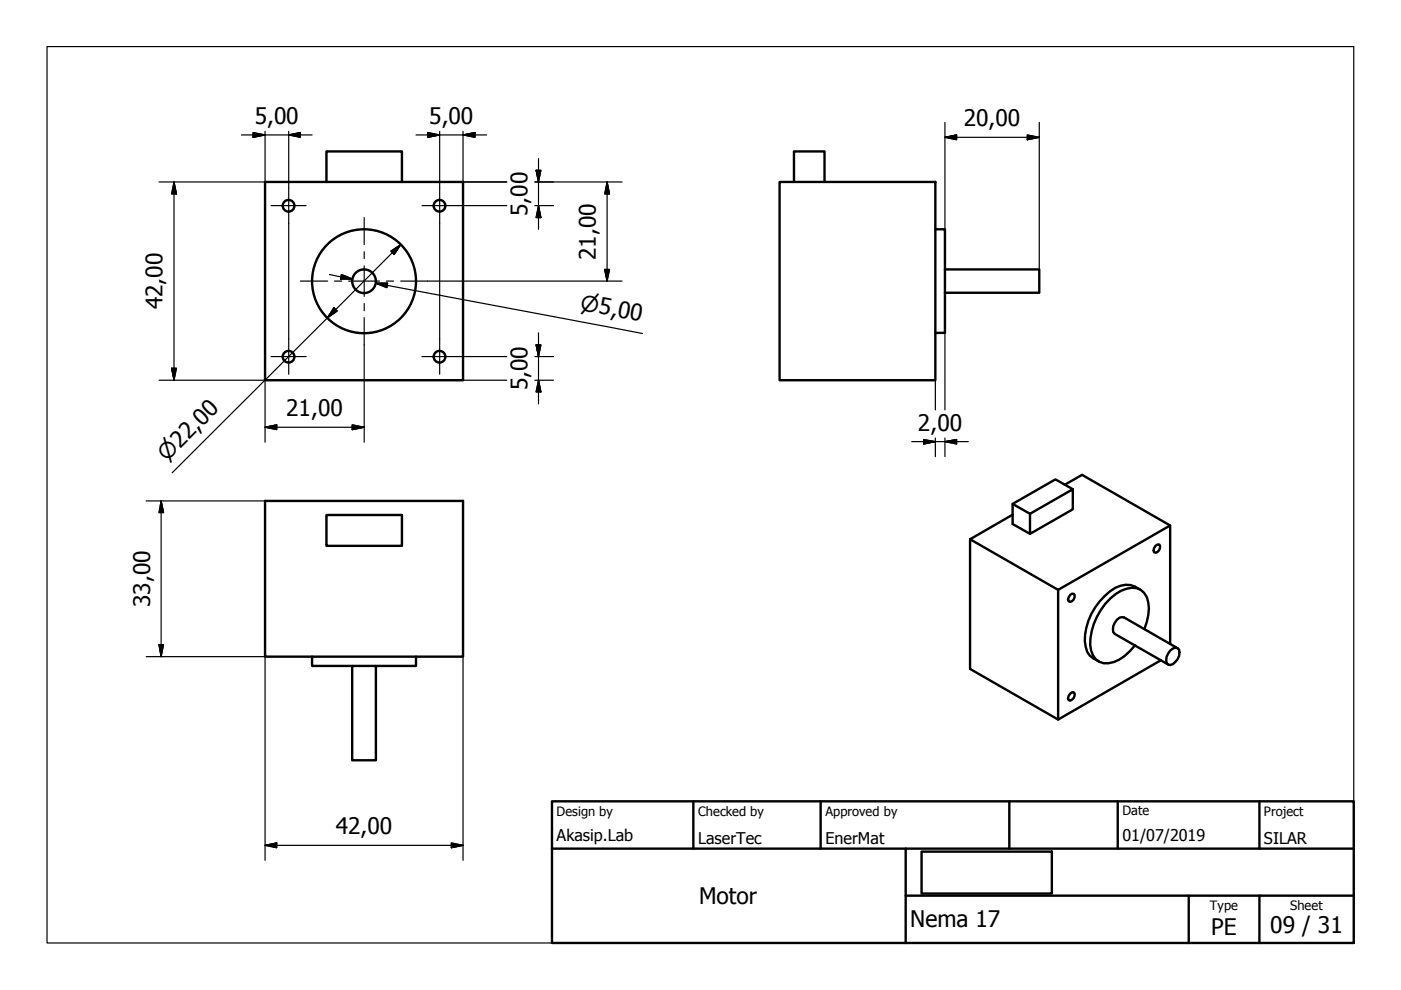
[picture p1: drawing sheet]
<svg xmlns="http://www.w3.org/2000/svg" width="297mm" height="210mm" viewBox="0 0 297 210" stroke-linecap="round" stroke-linejoin="round" font-family="sans-serif">
<!-- layer: Visible (ISO) -->
<g fill="none" stroke="#000" stroke-width=".51">
<path d="M56.2 38.6h42v42h-42zM69.2 38.6v-6.5h16v6.5M165.3 38.6h33v42h-33zM168.3 38.6v-6.5h6.5v6.5M198.3 48.6h2v22h-2M200.3 57.1h20v5h-20M56.2 106.2h42v33h-42zM69.2 109.2h16v6.5h-16zM205.7 114.3l18.6 10.8 23.8-13.7v25.1M214.7 109.1l-9 5.2v27.5l18.6 10.8 21.8-12.6M218.4 108.9l9.1-5.2v4.3l-9.1 5.2zM218.4 108.9l-3.7-2.1v4.3l3.7 2.1"/>
<path d="M225.7 102.8l3.7-2.1 18.7 10.7M227.5 103.7l-3.7-2.1-9.1 5.2M245 115.7l.7-.3a1.05 1.05 0 0 1 .1 1.2 1.05 1.05 0 0 1-1.1 .5v-.9zM66.2 139.2v2h22v-2M224.3 125.1v27.5M226.9 126.1l.4-.2h.3a1.02 1.02 0 0 1 .1 1.2 1.02 1.02 0 0 1-1.1 .4l-.2-.3zM241.7 125a4.9 4.9 0 0 0-6.4 .4 13.5 13.5 0 0 0-5.3 10.5 4.3 4.3 0 0 0 3 4.3M242.6 133.4a9.9 9.9 0 0 0 .5-6.8 3.2 3.2 0 0 0-4.2-1.8 11.6 11.6 0 0 0-7 7.5 9.2 9.2 0 0 0-.2 6.6 3.3 3.3 0 0 0 4.5 1.5 10.3 10.3 0 0 0 4.5-3.6M248.1 138l1.1-.7 .5 .1a1.84 1.84 0 0 1 0 2.3 1.7 1.7 0 0 1-2.1 1.2 1.84 1.84 0 0 1 0-2.3zM249.7 137.4l-11.4-6.5a2.35 2.35 0 0 0-2.3 3.1l.3 .4 11.3 6.5M74.7 141.2v20h5v-20M226.9 147.1l.4-.3h.3a1.16 1.16 0 0 1-.7 1.8l-.3-.2-.2-.3z"/>
<circle cx="61.2" cy="43.6" r="1.24"/>
<circle cx="77.2" cy="59.6" r="11"/>
<circle cx="77.2" cy="59.6" r="2.51"/>
<circle cx="93.2" cy="43.6" r="1.24"/>
<circle cx="61.2" cy="75.6" r="1.24"/>
<circle cx="93.2" cy="75.6" r="1.24"/>
</g>
<!-- layer: Sketch Geometry (ISO) -->
<path d="M10 9.9h277v190h-277z" fill="none" stroke="#000" stroke-width=".25"/>
<!-- layer: Title (ISO) -->
<path d="M117 169.9h170v30h-170zM117 179.9h170M147 169.9v10M174 169.9v10M192 179.9v20M214 169.9v10M237 169.9v10M267 169.9v10M192 189.9h95M195.4 180.6h27.6v8.9h-27.6zM252 189.9v10M267 189.9v10" fill="none" stroke="#000" stroke-width=".51"/>
<!-- layer: Center Mark (ISO) -->
<g fill="none" stroke="#000" stroke-width=".25">
<path d="M61.2 39.8v7.5M93.2 39.8v7.5M57.5 43.6h7.4M63.7 59.6h5.8M70.9 59.6h1.6M73.9 59.6h6.6M77.2 46.1v5.8M77.2 53.4v1.4M77.2 56.4v6.4M81.9 59.6h1.5M85 59.6h5.7M89.5 43.6h7.4"/>
<path d="M57.5 75.6h7.4M61.2 71.9v7.4M77.2 64.4v1.5M77.2 67.3v5.8M89.5 75.6h7.4M93.2 71.9v7.4"/>
</g>
<!-- layer: Dimension (ISO) -->
<g fill="none" stroke="#000" stroke-width=".25">
<path d="M36.9 38.6l.5 2.5h-1zM36.9 38.6v42M51.2 28.6h15M53.7 28.1l2.5 .5-2.5 .5zM56.2 27.8v10.8h-22.5M61.2 28.6l2.5-.5v1zM61.2 27.8v12M88.2 28.6h15M90.7 28.1l2.5 .5-2.5 .5zM93.2 27.8v12M98.2 28.6l2.5-.5v1zM98.2 27.8v10.8h9.2"/>
<path d="M113.4 38.6h18.5M113.7 36.1h1l-.5 2.5zM114.2 33.6v15M128.7 38.6l.5 2.5h-1zM128.7 38.6v21M200.3 29.1l2.5-.5v1zM200.3 29.1h20M200.3 25.9v31.2M217.8 28.6l2.5 .5-2.5 .5zM220.3 25.9v31.2M61.2 47.3v24.6M69.8 58.2l4.9 1"/>
<path d="M72.4 58.2l2.3 1h-2.5zM82.9 53.2l2.1-1.3-1.4 2zM85 51.9l-48.5 48.3M90.7 59.6h41.2M93.2 47.3v24.6M96.9 43.6h10.5M113.4 43.6h3.9M114.2 43.6l.5 2.5h-1zM128.2 57.1h1l-.5 2.5zM36.4 78.1h1l-.5 2.5zM70.8 65.2l.7 .7-2.1 1.5zM77.2 73.1v20.7"/>
<path d="M79.6 60h2.6l-.2 1zM82.1 60.6l-2.5-.6 56.6 10.7M96.9 75.6h10.5M113.4 75.6h3.9M113.7 73.1h1l-.5 2.5zM114.2 70.6v15M200.3 70.6v16.3M33.7 80.6h22.5v13.2M56.2 90.6l2.5-.5v1zM56.2 90.6h21M74.7 90.1l2.5 .5-2.5 .5zM98.2 80.6h9.2"/>
<path d="M113.4 80.6h3.9M114.2 80.6l.5 2.5h-1zM193.3 93.6h12M195.8 93.2l2.5 .4-2.5 .5zM198.3 80.6v6.3M198.3 92.9v3.9M200.3 93.6l2.5-.4v.9zM200.3 92.9v3.9M31 106.2h25.2M34.2 106.2l.5 2.5h-1zM34.2 106.2v33M31 139.2h25.2v43.2"/>
<path d="M33.7 136.7h1l-.5 2.5zM98.2 139.2v43.2M56.2 179.2l2.5-.5v1zM56.2 179.2h42M95.7 178.7l2.5 .5-2.5 .5z"/>
</g>
<g fill="#000" stroke="#000" stroke-width=".25">
<path d="M53.7 29.1l2.5-.5zM53.7 28.1l2.5 .5-2.5 .5zM61.2 28.6l2.5-.5zM61.2 28.6l2.5-.5v1zM90.7 29.1l2.5-.5zM90.7 28.1l2.5 .5-2.5 .5zM98.2 28.6l2.5-.5zM98.2 28.6l2.5-.5v1zM113.7 36.1l.5 2.5zM113.7 36.1h1l-.5 2.5zM200.3 29.1l2.5-.5zM200.3 29.1l2.5-.5v1z"/>
<path d="M217.8 29.6l2.5-.5zM217.8 28.6l2.5 .5-2.5 .5zM36.9 38.6l.5 2.5zM36.9 38.6l.5 2.5h-1zM72.2 59.2h2.5zM72.4 58.2l2.3 1h-2.5zM85 51.9l-1.4 2zM82.9 53.2l2.1-1.3-1.4 2zM114.2 43.6l.5 2.5zM114.2 43.6l.5 2.5h-1zM128.2 57.1l.5 2.5zM128.2 57.1h1l-.5 2.5z"/>
<path d="M128.7 38.6l.5 2.5zM128.7 38.6l.5 2.5h-1zM36.4 78.1l.5 2.5zM36.4 78.1h1l-.5 2.5zM70.8 65.2l-1.4 2.2zM70.8 65.2l.7 .7-2.1 1.5zM79.6 60h2.6zM79.6 60h2.6l-.2 1zM113.7 73.1l.5 2.5zM113.7 73.1h1l-.5 2.5zM56.2 90.6l2.5-.5zM56.2 90.6l2.5-.5v1z"/>
<path d="M74.7 91.1l2.5-.5zM74.7 90.1l2.5 .5-2.5 .5zM114.2 80.6l.5 2.5zM114.2 80.6l.5 2.5h-1zM195.8 94.1l2.5-.5zM195.8 93.2l2.5 .4-2.5 .5zM200.3 93.6l2.5-.4zM200.3 93.6l2.5-.4v.9zM34.2 106.2l.5 2.5zM34.2 106.2l.5 2.5h-1zM33.7 136.7l.5 2.5zM33.7 136.7h1l-.5 2.5z"/>
<path d="M56.2 179.2l2.5-.5zM56.2 179.2l2.5-.5v1zM95.7 179.7l2.5-.5zM95.7 178.7l2.5 .5-2.5 .5z"/>
</g>
<g font-size="4.8">
<text x="54" y="26.2">5,00</text>
<text x="91" y="26.2">5,00</text>
<text x="204.3" y="26.7">20,00</text>
<text x="111.8" y="45.8" transform="rotate(-90 111.8 45.8)">5,00</text>
<text x="126.3" y="55.1" transform="rotate(-90 126.3 55.1)">21,00</text>
<text x="34.5" y="65.6" transform="rotate(-90 34.5 65.6)">42,00</text>
<text x="111.8" y="82.8" transform="rotate(-90 111.8 82.8)">5,00</text>
<text x="60.7" y="88.2">21,00</text>
<text x="194.6" y="91.3">2,00</text>
<text x="31.8" y="128.7" transform="rotate(-90 31.8 128.7)">33,00</text>
<text x="71.2" y="176.8">42,00</text>
<text x="148.2" y="191.7">Motor</text>
<text x="193" y="196.6">Nema 17</text>
<text x="269.3" y="197.8">09 / 31</text>
<text x="256.8" y="198.2">PE</text>
</g>
<g font-size="4.6">
<text x="122.9" y="65.8" transform="rotate(11 122.9 65.8)">⌀5,00</text>
<text x="35.4" y="98" transform="rotate(-45 35.4 98)">⌀22,00</text>
</g>
<g font-size="3.4">
<text x="118" y="178.2">Akasip.Lab</text>
<text x="148" y="178.9">LaserTec</text>
<text x="175" y="178.9">EnerMat</text>
<text x="238" y="178.3">01/07/2019</text>
<text x="268" y="178.9">SILAR</text>
</g>
<g font-size="2.7">
<text x="118" y="173">Design by</text>
<text x="148" y="173">Checked by</text>
<text x="175" y="173">Approved by</text>
<text x="238" y="172.9">Date</text>
<text x="268" y="172.9">Project</text>
<text x="256.5" y="192.9">Type</text>
<text x="273.6" y="193">Sheet</text>
</g>
</svg>
